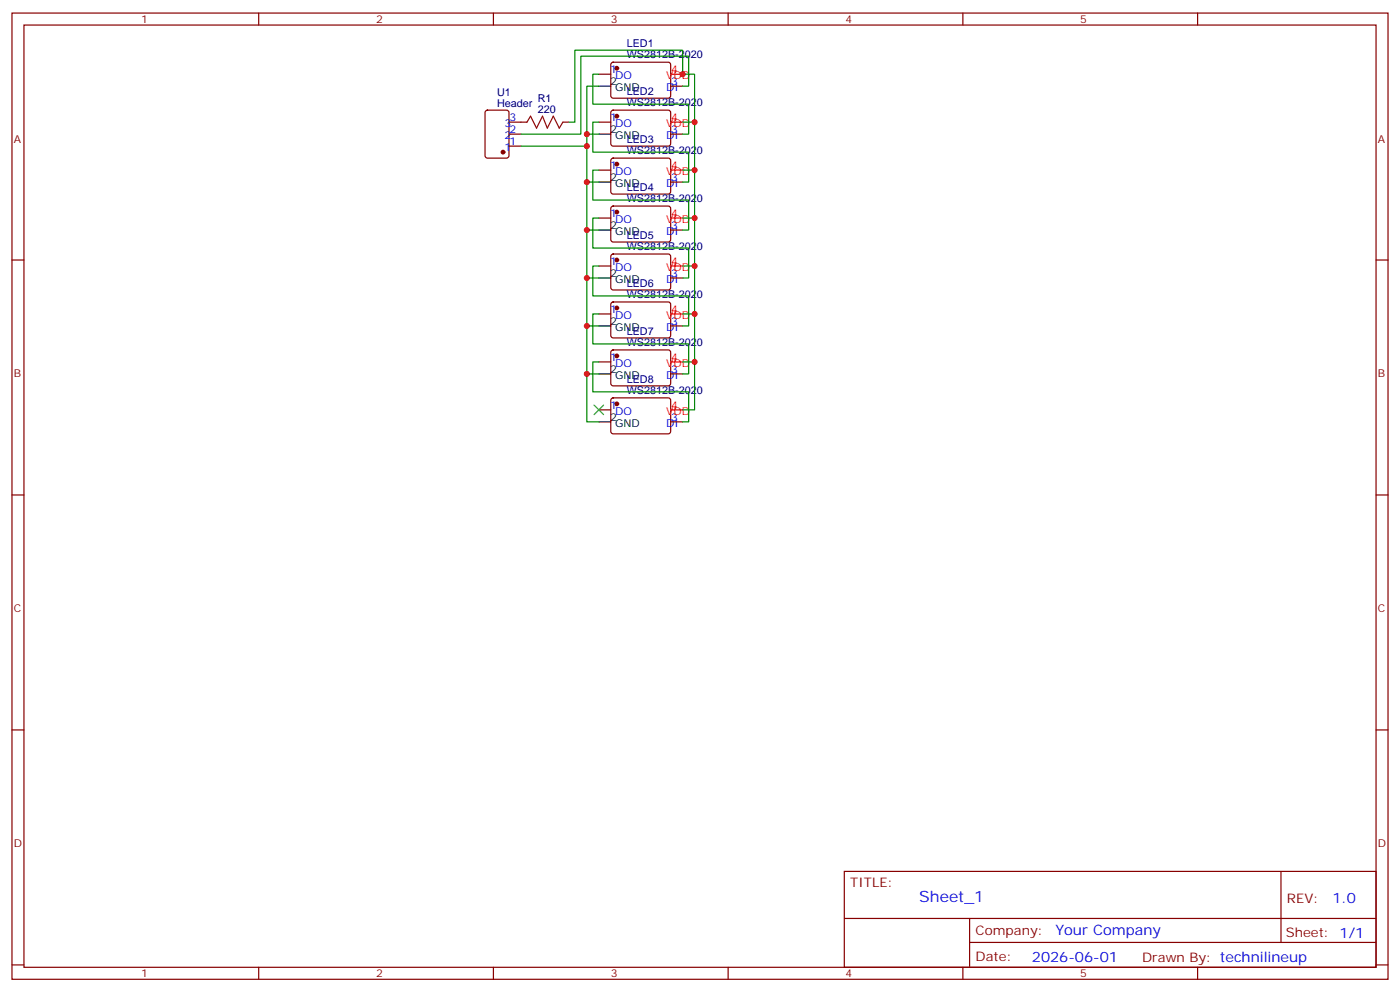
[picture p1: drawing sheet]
<svg xmlns="http://www.w3.org/2000/svg" width="412mm" height="292mm" viewBox="0 0 412 292" stroke-linecap="round" stroke-linejoin="round" font-family="sans-serif">
<g fill="none" stroke="#870000" stroke-width=".35">
<path d="M3.5 3.8h405.4v284.4h-405.4zM7.1 7.4h398.2v277.3h-398.2zM76.2 3.8v3.6M145.3 3.8v3.6M180.2 18.5l.4-.2 16.5 .1 .5 .6-.1 9.5-.7 .4-16.5-.1-.4-.6v-9.2zM214.5 3.8v3.6M283.6 3.8v3.6M352.8 3.8v3.6M143.1 32.6l.5-.2h5.6l.7 .5v12.9l-.4 .7h-5.9l-.7-.4v-13zM149.9 39.5h3.6M149.9 35.9h5.3M165.8 35.9h1.8"/>
<path d="M176.4 35.9h3.5M176.4 21.8h3.5M180.2 32.6l.4-.2 16.5 .1 .5 .6-.1 9.5-.7 .4-16.5-.1-.4-.6v-9.2zM197.6 39.5h3.5M197.6 25.4h3.5M149.9 43h3.6M176.4 50.1h3.5M180.2 46.7l.4-.2 16.5 .1 .5 .6-.1 9.5-.7 .4-16.5-.1-.4-.6v-9.2zM197.6 53.6h3.5M3.5 76.5h3.6M176.4 64.2h3.5M176.4 78.3h3.5"/>
<path d="M180.2 60.8l.4-.2 16.5 .1 .5 .6-.1 9.5-.7 .4h-16.5l-.4-.7v-9.2zM180.2 75l.4-.2h16.5l.5 .7-.1 9.4-.7 .4h-16.5l-.4-.7v-9.1zM197.6 67.7h3.5M405.3 76.5h3.6M176.4 92.4h3.5M180.2 89.1l.4-.2h16.5l.5 .7-.1 9.4-.7 .4h-16.5l-.4-.7v-9.1zM197.6 81.8h3.5M197.6 95.9h3.5M176.4 106.5h3.5M180.2 103.2l.4-.2h16.5l.5 .7-.1 9.4-.7 .5-16.5-.1-.4-.6v-9.2zM180.2 117.3l.4-.2h16.5l.5 .7-.1 9.4-.7 .5-16.5-.1-.4-.6v-9.2zM197.6 110h3.5"/>
<path d="M176.4 120.6h3.5M197.6 124.1h3.5M3.5 145.7h3.6M405.3 145.7h3.6M3.5 214.8h3.6M405.3 214.8h3.6M248.7 256.4h156.6v28.3h-156.6zM377.3 256.5v20.8M248.7 270.3h156.5M285.6 277.3h119.6M285.6 270.3v14.1M3.5 284h3.6"/>
<path d="M76.2 284.7v3.5M145.3 284.7v3.5M214.5 284.7v3.5M283.6 284.7v3.5M352.8 284.7v3.5M405.3 284h3.6"/>
</g>
<g fill="#870000" stroke="#870000" stroke-width=".35">
<circle cx="148.2" cy="44.8" r=".53"/>
<circle cx="181.7" cy="20.1" r=".53"/>
<circle cx="181.7" cy="34.2" r=".53"/>
<circle cx="181.7" cy="48.3" r=".53"/>
<circle cx="181.7" cy="62.4" r=".53"/>
<circle cx="181.7" cy="76.5" r=".53"/>
<circle cx="181.7" cy="90.6" r=".53"/>
<circle cx="181.7" cy="104.7" r=".53"/>
<circle cx="181.7" cy="118.9" r=".53"/>
</g>
<path d="M155.2 35.9l1.1-1.7 1.7 3.5 1.8-3.5 1.4 3.5 1.8-3.5 1.7 3.5 1.1-1.8" fill="none" stroke="#a10000" stroke-width=".35"/>
<path d="M176.4 25.4h3.5M176.4 39.5h3.5M176.4 53.6h3.5M176.4 67.7h3.5M176.4 81.8h3.5M176.4 95.9h3.5M176.4 110h3.5M176.4 124.1h3.5" fill="none" stroke="#000" stroke-width=".35"/>
<path d="M197.6 21.8h3.5M197.6 35.9h3.5M197.6 50.1h3.5M197.6 64.2h3.5M197.6 78.3h3.5M197.6 92.4h3.5M197.6 106.5h3.5M197.6 120.6h3.5" fill="none" stroke="#f00" stroke-width=".35"/>
<g fill="none" stroke="#008700" stroke-width=".35">
<path d="M167.6 35.9h1.7v-21.1h31.8v7h3.5v14.1h-3.5M176.4 21.8h-1.8v8.9h28.2v8.8h-1.7M176.4 35.9h-1.8v8.9h28.2v8.8h-1.7M176.4 39.5h-3.5v14.1M176.4 25.4h-3.5v14.1M201.1 25.4h1.7v-8.9h-31.7v23h-17.6M204.6 35.9v14.2h-3.5M153.5 43h19.4M176.4 50.1h-1.8v8.8h28.2v8.8h-1.7M176.4 53.6h-3.5v14.1M204.6 50.1v14.1h-3.5M176.4 64.2h-1.8v8.8h28.2v8.8h-1.7"/>
<path d="M176.4 78.3h-1.8v8.8h28.2v8.8h-1.7M176.4 67.7h-3.5v14.1M204.6 64.2v14.1h-3.5M204.6 78.3v14.1h-3.5M176.4 92.4h-1.8v8.8h28.2v8.8h-1.7M176.4 95.9h-3.5v14.1M176.4 81.8h-3.5v14.1M204.6 92.4v14.1h-3.5M176.4 106.5h-1.8v8.8h28.2v8.8h-1.7M176.4 110h-3.5v14.1h3.5M204.6 106.5v14.1h-3.5"/>
</g>
<path d="M175 119.2l2.8 2.8M177.8 119.2l-2.8 2.8" fill="none" stroke="#3c3" stroke-width=".35"/>
<g fill="#c00">
<circle cx="201.1" cy="21.8" r=".88"/>
<circle cx="204.6" cy="35.9" r=".88"/>
<circle cx="204.6" cy="50.1" r=".88"/>
<circle cx="204.6" cy="64.2" r=".88"/>
<circle cx="204.6" cy="78.3" r=".88"/>
<circle cx="204.6" cy="92.4" r=".88"/>
<circle cx="204.6" cy="106.5" r=".88"/>
<circle cx="172.9" cy="110" r=".88"/>
<circle cx="172.9" cy="95.9" r=".88"/>
<circle cx="172.9" cy="81.8" r=".88"/>
<circle cx="172.9" cy="67.7" r=".88"/>
<circle cx="172.9" cy="53.6" r=".88"/>
<circle cx="172.9" cy="39.5" r=".88"/>
<circle cx="172.9" cy="43" r=".88"/>
</g>
<text font-size="4.6" fill="#00f" x="270.8" y="265.5">Sheet_1</text>
<g font-size="4.2" fill="#00f">
<text x="392.5" y="265.7">1.0</text>
<text x="310.9" y="275.3">Your Company</text>
<text x="304" y="283.1">2026-06-01</text>
</g>
<g font-size="3.9" fill="#800">
<text x="250.5" y="261">TITLE:</text>
<text x="379.1" y="265.7">REV:</text>
<text x="287.4" y="275.2">Company:</text>
<text x="378.7" y="275.8">Sheet: 1/1</text>
<text x="287.4" y="282.9">Date:</text>
<text x="336.4" y="283">Drawn By: technilineup</text>
</g>
<g font-size="3.2" fill="#800">
<text x="41.6" y="6.8">1</text>
<text x="110.8" y="6.8">2</text>
<text x="179.9" y="6.8">3</text>
<text x="249.1" y="6.8">4</text>
<text x="318.2" y="6.8">5</text>
<text x="4.1" y="41.9">A</text>
<text x="405.9" y="41.9">A</text>
<text x="4.1" y="111.1">B</text>
<text x="405.9" y="111.1">B</text>
<text x="4.1" y="180.2">C</text>
<text x="405.9" y="180.2">C</text>
<text x="4.1" y="249.4">D</text>
<text x="405.9" y="249.4">D</text>
<text x="41.6" y="287.7">1</text>
<text x="110.8" y="287.7">2</text>
<text x="179.9" y="287.7">3</text>
<text x="249.1" y="287.7">4</text>
<text x="318.2" y="287.7">5</text>
</g>
<g font-size="3.2" fill="#000080">
<text x="184.6" y="17.1">WS2812B-2020</text>
<text x="184.6" y="14">LED1</text>
<text x="146.4" y="28.2">U1</text>
<text x="158.4" y="30">R1</text>
<text x="184.6" y="28.1">LED2</text>
<text x="146.4" y="31.4">Header</text>
<text x="158.4" y="33.1">220</text>
<text x="184.6" y="31.2">WS2812B-2020</text>
<text x="184.6" y="45.4">WS2812B-2020</text>
<text x="184.6" y="42.2">LED3</text>
<text x="184.6" y="59.5">WS2812B-2020</text>
<text x="184.6" y="56.3">LED4</text>
<text x="184.6" y="70.4">LED5</text>
<text x="184.6" y="73.6">WS2812B-2020</text>
<text x="184.6" y="87.7">WS2812B-2020</text>
<text x="184.6" y="84.5">LED6</text>
<text x="184.6" y="101.8">WS2812B-2020</text>
<text x="184.6" y="98.6">LED7</text>
<text x="184.6" y="112.7">LED8</text>
<text x="184.6" y="115.9">WS2812B-2020</text>
</g>
<g font-size="3.2" fill="#00f">
<text x="179.7" y="21.5">1</text>
<text x="181.2" y="23.2">DO</text>
<text x="196.3" y="26.8">DI</text>
<text x="197.7" y="25">3</text>
<text x="150.1" y="35.6">3</text>
<text x="179.7" y="35.6">1</text>
<text x="148.6" y="40.9">2</text>
<text x="148.6" y="37.4">3</text>
<text x="150.1" y="39.1">2</text>
<text x="181.2" y="37.4">DO</text>
<text x="196.3" y="40.9">DI</text>
<text x="197.7" y="39.1">3</text>
<text x="148.6" y="44.4">1</text>
<text x="150.1" y="42.7">1</text>
<text x="179.7" y="49.7">1</text>
<text x="181.2" y="51.5">DO</text>
<text x="197.7" y="53.2">3</text>
<text x="196.3" y="55">DI</text>
<text x="179.7" y="63.8">1</text>
<text x="181.2" y="65.6">DO</text>
<text x="196.3" y="69.1">DI</text>
<text x="197.7" y="67.3">3</text>
<text x="179.7" y="77.9">1</text>
<text x="181.2" y="79.7">DO</text>
<text x="196.3" y="83.2">DI</text>
<text x="197.7" y="81.5">3</text>
<text x="179.7" y="92">1</text>
<text x="181.2" y="93.8">DO</text>
<text x="197.7" y="95.6">3</text>
<text x="196.3" y="97.3">DI</text>
<text x="179.7" y="106.2">1</text>
<text x="181.2" y="107.9">DO</text>
<text x="196.3" y="111.4">DI</text>
<text x="197.7" y="109.7">3</text>
<text x="179.7" y="120.3">1</text>
<text x="181.2" y="122">DO</text>
<text x="196.3" y="125.6">DI</text>
<text x="197.7" y="123.8">3</text>
</g>
<g font-size="3.2" fill="#f00">
<text x="196.3" y="23.2">VDD</text>
<text x="197.7" y="21.5">4</text>
<text x="197.7" y="35.6">4</text>
<text x="196.3" y="37.4">VDD</text>
<text x="196.3" y="51.5">VDD</text>
<text x="197.7" y="49.7">4</text>
<text x="196.3" y="65.6">VDD</text>
<text x="197.7" y="63.8">4</text>
<text x="197.7" y="77.9">4</text>
<text x="196.3" y="79.7">VDD</text>
<text x="196.3" y="93.8">VDD</text>
<text x="197.7" y="92">4</text>
<text x="196.3" y="107.9">VDD</text>
<text x="197.7" y="106.2">4</text>
<text x="196.3" y="122">VDD</text>
<text x="197.7" y="120.3">4</text>
</g>
<g font-size="3.2">
<text x="179.7" y="25">2</text>
<text x="181.2" y="26.8">GND</text>
<text x="179.7" y="39.1">2</text>
<text x="181.2" y="40.9">GND</text>
<text x="179.7" y="53.2">2</text>
<text x="181.2" y="55">GND</text>
<text x="179.7" y="67.3">2</text>
<text x="181.2" y="69.1">GND</text>
<text x="179.7" y="81.5">2</text>
<text x="181.2" y="83.2">GND</text>
<text x="179.7" y="95.6">2</text>
<text x="181.2" y="97.3">GND</text>
<text x="179.7" y="109.7">2</text>
<text x="181.2" y="111.4">GND</text>
<text x="179.7" y="123.8">2</text>
<text x="181.2" y="125.6">GND</text>
</g>
</svg>
